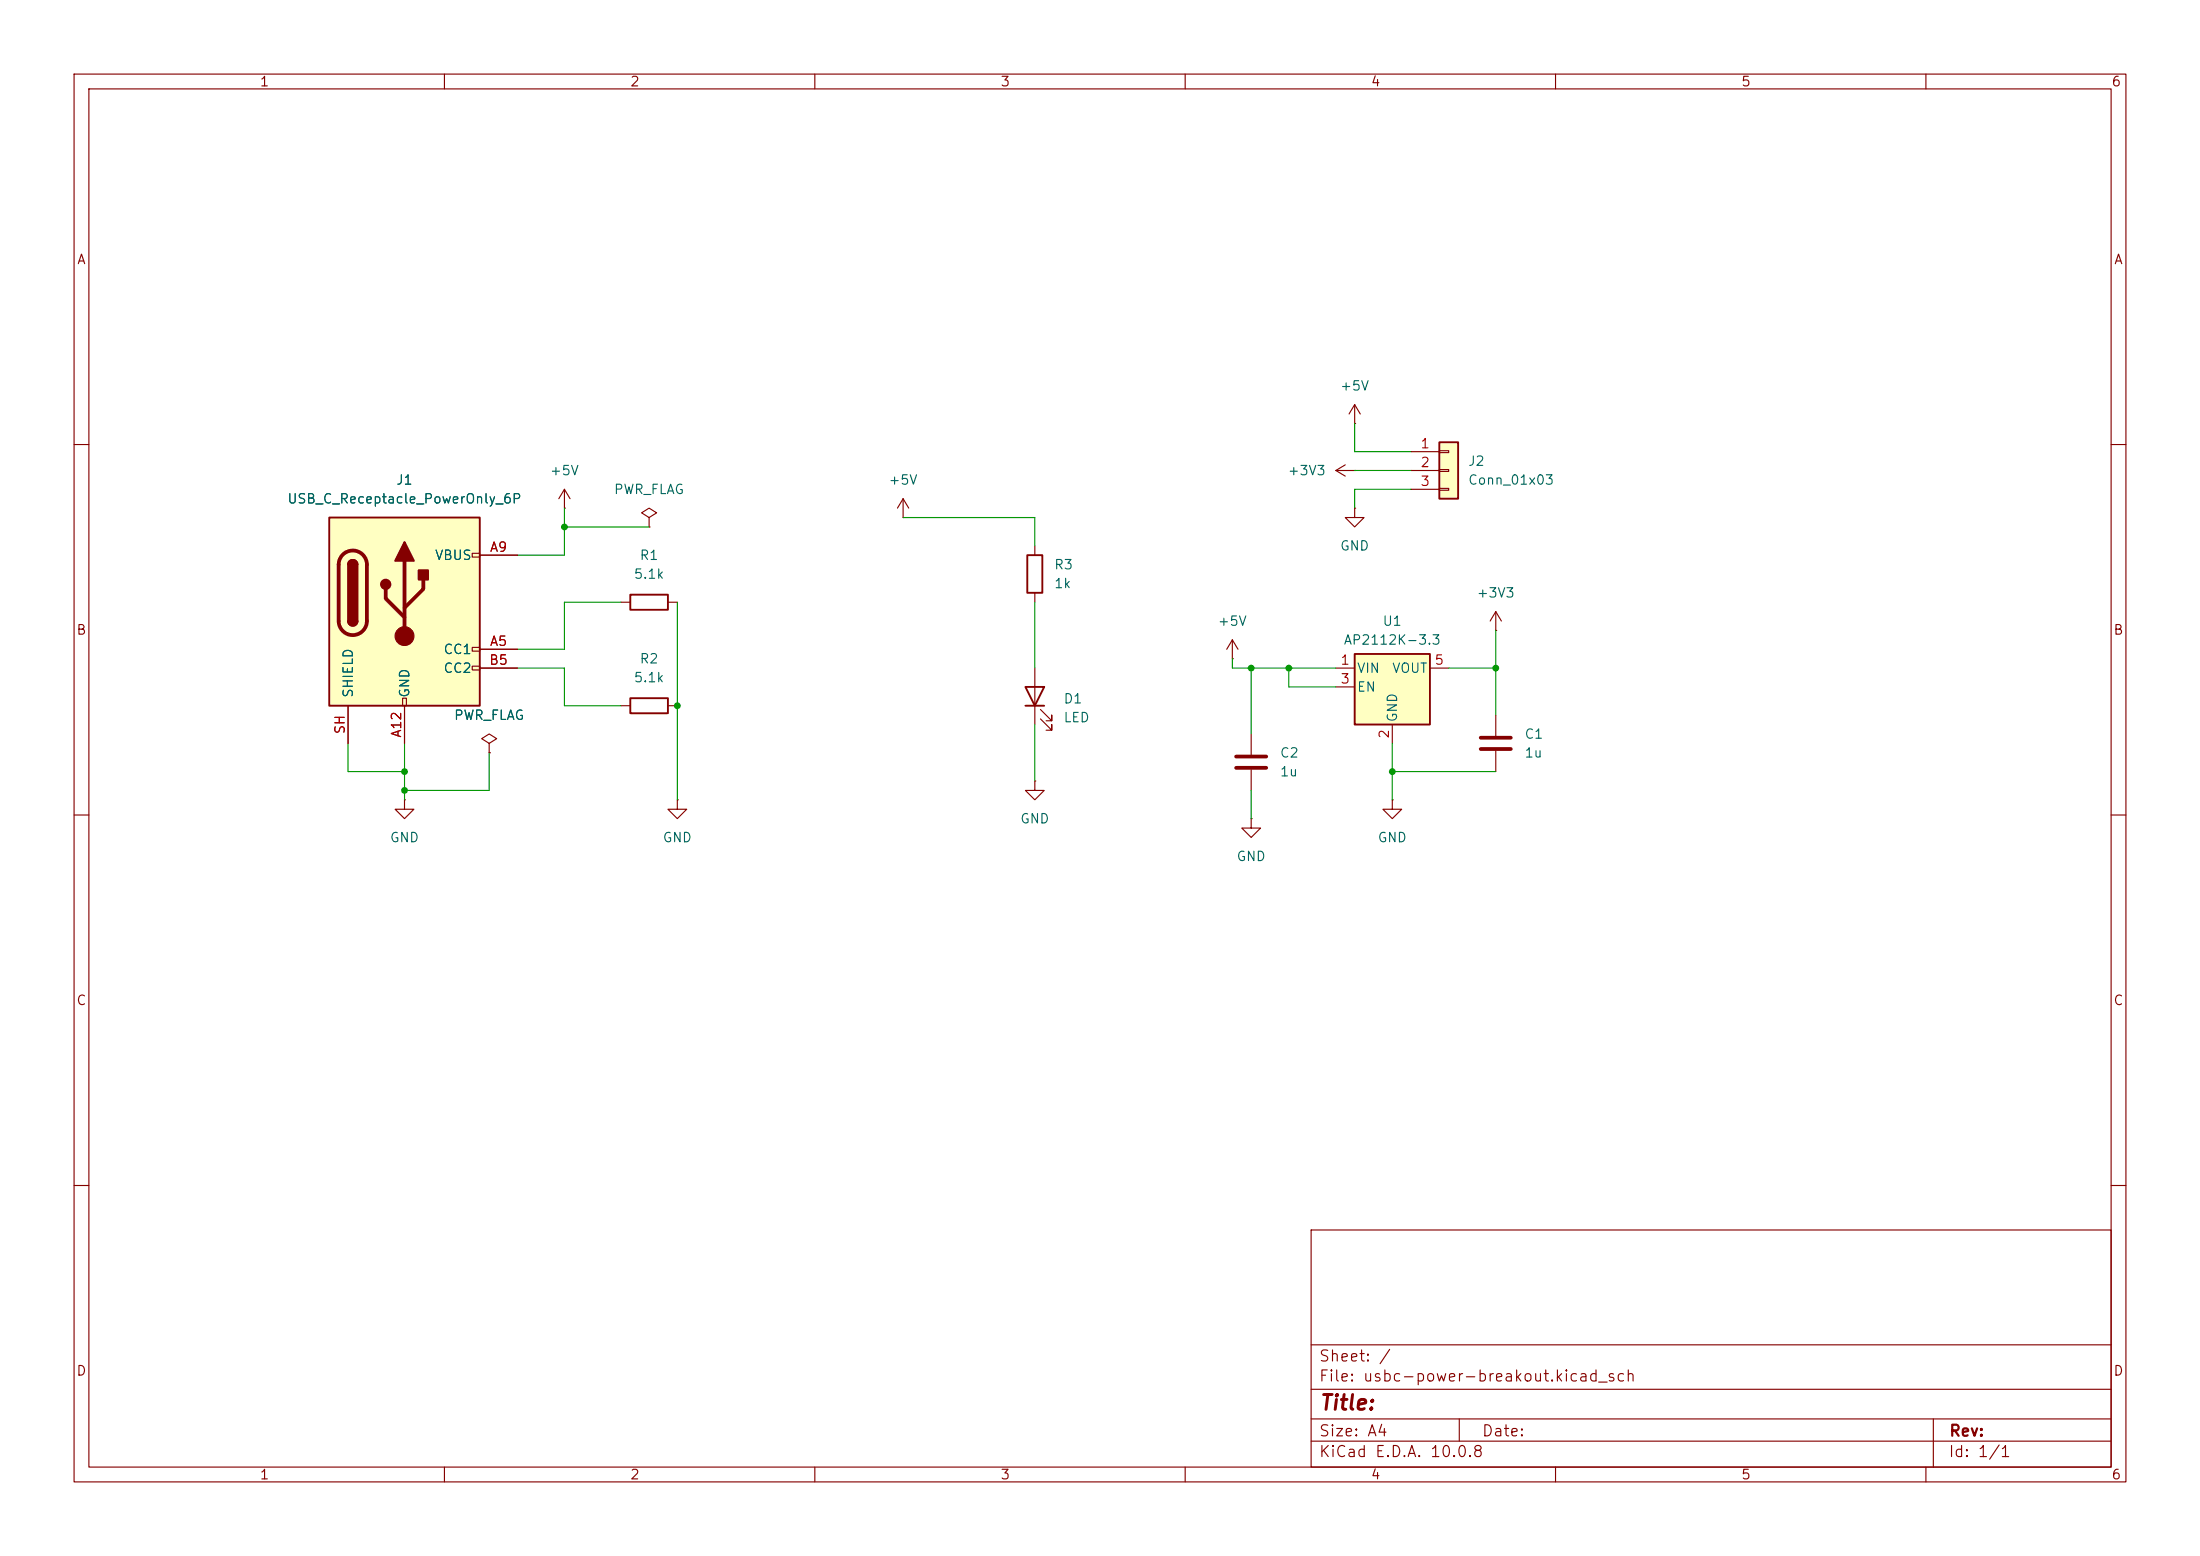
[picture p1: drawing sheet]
(kicad_sch
 (version 20260306)
 (generator "eeschema")
 (generator_version "10.0")
 (paper "A4")
 (lib_symbols
  (symbol "Connector:USB_C_Receptacle_PowerOnly_6P"
   (pin_names
    (offset 1.016)) (exclude_from_sim no) (in_bom yes) (on_board yes)
   (in_pos_files yes)
   (duplicate_pin_numbers_are_jumpers no)
   (property "Reference" "J" (at 0 16.51 0) (show_name no) (do_not_autoplace no) (effects (font (size 1.27 1.27)) (justify bottom)))
   (property "Value" "USB_C_Receptacle_PowerOnly_6P" (at 0 13.97 0) (show_name no) (do_not_autoplace no) (effects (font (size 1.27 1.27)) (justify bottom)))
   (property "Footprint" "" (at 3.81 2.54 0) (show_name no) (do_not_autoplace no) (hide yes) (effects (font (size 1.27 1.27))))
   (property "Datasheet" "https://www.usb.org/sites/default/files/documents/usb_type-c.zip" (at 0 0 0) (show_name no) (do_not_autoplace no) (hide yes) (effects (font (size 1.27 1.27))))
   (property "Description" "USB Power-Only 6P Type-C Receptacle connector" (at 0 0 0) (show_name no) (do_not_autoplace no) (hide yes) (effects (font (size 1.27 1.27))))
   (symbol "USB_C_Receptacle_PowerOnly_6P_0_0"
    (rectangle (start -0.254 -12.7) (end 0.254 -11.684) (stroke (width 0) (type default)) (fill (type none)))
    (rectangle (start 10.16 7.874) (end 9.144 7.366) (stroke (width 0) (type default)) (fill (type none)))
    (rectangle (start 10.16 -4.826) (end 9.144 -5.334) (stroke (width 0) (type default)) (fill (type none)))
    (rectangle (start 10.16 -7.366) (end 9.144 -7.874) (stroke (width 0) (type default)) (fill (type none))))
   (symbol "USB_C_Receptacle_PowerOnly_6P_0_1"
    (rectangle (start -10.16 12.7) (end 10.16 -12.7) (stroke (width 0.254) (type default)) (fill (type background)))
    (polyline (pts (xy -8.89 -1.27) (xy -8.89 6.35)) (stroke (width 0.508) (type default)) (fill (type none)))
    (rectangle (start -7.62 -1.27) (end -6.35 6.35) (stroke (width 0.254) (type default)) (fill (type outline)))
    (arc (start -7.62 6.35) (mid -6.985 6.9823) (end -6.35 6.35) (stroke (width 0.254) (type default)) (fill (type none)))
    (arc (start -7.62 6.35) (mid -6.985 6.9823) (end -6.35 6.35) (stroke (width 0.254) (type default)) (fill (type outline)))
    (arc (start -8.89 6.35) (mid -6.985 8.2467) (end -5.08 6.35) (stroke (width 0.508) (type default)) (fill (type none)))
    (arc (start -5.08 -1.27) (mid -6.985 -3.1667) (end -8.89 -1.27) (stroke (width 0.508) (type default)) (fill (type none)))
    (arc (start -6.35 -1.27) (mid -6.985 -1.9023) (end -7.62 -1.27) (stroke (width 0.254) (type default)) (fill (type none)))
    (arc (start -6.35 -1.27) (mid -6.985 -1.9023) (end -7.62 -1.27) (stroke (width 0.254) (type default)) (fill (type outline)))
    (polyline (pts (xy -5.08 6.35) (xy -5.08 -1.27)) (stroke (width 0.508) (type default)) (fill (type none)))
    (circle (center -2.54 3.683) (radius 0.635) (stroke (width 0.254) (type default)) (fill (type outline)))
    (polyline (pts (xy -1.27 6.858) (xy 0 9.398) (xy 1.27 6.858) (xy -1.27 6.858)) (stroke (width 0.254) (type default)) (fill (type outline)))
    (polyline (pts (xy 0 0.508) (xy 2.54 3.048) (xy 2.54 4.318)) (stroke (width 0.508) (type default)) (fill (type none)))
    (polyline (pts (xy 0 -0.762) (xy -2.54 1.778) (xy -2.54 3.048)) (stroke (width 0.508) (type default)) (fill (type none)))
    (polyline (pts (xy 0 -3.302) (xy 0 6.858)) (stroke (width 0.508) (type default)) (fill (type none)))
    (circle (center 0 -3.302) (radius 1.27) (stroke (width 0) (type default)) (fill (type outline)))
    (rectangle (start 1.905 4.318) (end 3.175 5.588) (stroke (width 0.254) (type default)) (fill (type outline))))
   (symbol "USB_C_Receptacle_PowerOnly_6P_1_1"
    (pin bidirectional line (at 15.24 -5.08 180) (length 5.08) (name "CC1" (effects (font (size 1.27 1.27)))) (number "A5" (effects (font (size 1.27 1.27)))))
    (pin passive line (at 15.24 7.62 180) (length 5.08) (name "VBUS" (effects (font (size 1.27 1.27)))) (number "A9" (effects (font (size 1.27 1.27)))))
    (pin passive line (at 0 -17.78 90) (length 5.08) (name "GND" (effects (font (size 1.27 1.27)))) (number "A12" (effects (font (size 1.27 1.27)))))
    (pin bidirectional line (at 15.24 -7.62 180) (length 5.08) (name "CC2" (effects (font (size 1.27 1.27)))) (number "B5" (effects (font (size 1.27 1.27)))))
    (pin passive line (at 15.24 7.62 180) (length 5.08) (hide yes) (name "VBUS" (effects (font (size 1.27 1.27)))) (number "B9" (effects (font (size 1.27 1.27)))))
    (pin passive line (at 0 -17.78 90) (length 5.08) (hide yes) (name "GND" (effects (font (size 1.27 1.27)))) (number "B12" (effects (font (size 1.27 1.27)))))
    (pin passive line (at -7.62 -17.78 90) (length 5.08) (name "SHIELD" (effects (font (size 1.27 1.27)))) (number "SH" (effects (font (size 1.27 1.27))))))
   (embedded_fonts no))
  (symbol "Connector_Generic:Conn_01x03"
   (pin_names
    (offset 1.016) (hide yes)) (exclude_from_sim no) (in_bom yes) (on_board yes)
   (in_pos_files yes)
   (duplicate_pin_numbers_are_jumpers no)
   (property "Reference" "J" (at 0 5.08 0) (show_name no) (do_not_autoplace no) (effects (font (size 1.27 1.27))))
   (property "Value" "Conn_01x03" (at 0 -5.08 0) (show_name no) (do_not_autoplace no) (effects (font (size 1.27 1.27))))
   (property "Footprint" "" (at 0 0 0) (show_name no) (do_not_autoplace no) (hide yes) (effects (font (size 1.27 1.27))))
   (property "Datasheet" "" (at 0 0 0) (show_name no) (do_not_autoplace no) (hide yes) (effects (font (size 1.27 1.27))))
   (property "Description" "Generic connector, single row, 01x03, script generated (kicad-library-utils/schlib/autogen/connector/)" (at 0 0 0) (show_name no) (do_not_autoplace no) (hide yes) (effects (font (size 1.27 1.27))))
   (symbol "Conn_01x03_1_1"
    (rectangle (start -1.27 3.81) (end 1.27 -3.81) (stroke (width 0.254) (type default)) (fill (type background)))
    (rectangle (start -1.27 2.667) (end 0 2.413) (stroke (width 0.1524) (type default)) (fill (type none)))
    (rectangle (start -1.27 0.127) (end 0 -0.127) (stroke (width 0.1524) (type default)) (fill (type none)))
    (rectangle (start -1.27 -2.413) (end 0 -2.667) (stroke (width 0.1524) (type default)) (fill (type none)))
    (pin passive line (at -5.08 2.54 0) (length 3.81) (name "Pin_1" (effects (font (size 1.27 1.27)))) (number "1" (effects (font (size 1.27 1.27)))))
    (pin passive line (at -5.08 0 0) (length 3.81) (name "Pin_2" (effects (font (size 1.27 1.27)))) (number "2" (effects (font (size 1.27 1.27)))))
    (pin passive line (at -5.08 -2.54 0) (length 3.81) (name "Pin_3" (effects (font (size 1.27 1.27)))) (number "3" (effects (font (size 1.27 1.27))))))
   (embedded_fonts no))
  (symbol "Device:C"
   (pin_numbers (hide yes))
   (pin_names
    (offset 0.254)) (exclude_from_sim no) (in_bom yes) (on_board yes)
   (in_pos_files yes)
   (duplicate_pin_numbers_are_jumpers no)
   (property "Reference" "C" (at 0.635 2.54 0) (show_name no) (do_not_autoplace no) (effects (font (size 1.27 1.27)) (justify left)))
   (property "Value" "C" (at 0.635 -2.54 0) (show_name no) (do_not_autoplace no) (effects (font (size 1.27 1.27)) (justify left)))
   (property "Footprint" "" (at 0.9652 -3.81 0) (show_name no) (do_not_autoplace no) (hide yes) (effects (font (size 1.27 1.27))))
   (property "Datasheet" "" (at 0 0 0) (show_name no) (do_not_autoplace no) (hide yes) (effects (font (size 1.27 1.27))))
   (property "Description" "Unpolarized capacitor" (at 0 0 0) (show_name no) (do_not_autoplace no) (hide yes) (effects (font (size 1.27 1.27))))
   (symbol "C_0_1"
    (polyline (pts (xy -2.032 0.762) (xy 2.032 0.762)) (stroke (width 0.508) (type default)) (fill (type none)))
    (polyline (pts (xy -2.032 -0.762) (xy 2.032 -0.762)) (stroke (width 0.508) (type default)) (fill (type none))))
   (symbol "C_1_1"
    (pin passive line (at 0 3.81 270) (length 2.794) (name "" (effects (font (size 1.27 1.27)))) (number "1" (effects (font (size 1.27 1.27)))))
    (pin passive line (at 0 -3.81 90) (length 2.794) (name "" (effects (font (size 1.27 1.27)))) (number "2" (effects (font (size 1.27 1.27))))))
   (embedded_fonts no))
  (symbol "Device:LED"
   (pin_numbers (hide yes))
   (pin_names
    (offset 1.016) (hide yes)) (exclude_from_sim no) (in_bom yes) (on_board yes)
   (in_pos_files yes)
   (duplicate_pin_numbers_are_jumpers no)
   (property "Reference" "D" (at 0 2.54 0) (show_name no) (do_not_autoplace no) (effects (font (size 1.27 1.27))))
   (property "Value" "LED" (at 0 -2.54 0) (show_name no) (do_not_autoplace no) (effects (font (size 1.27 1.27))))
   (property "Footprint" "" (at 0 0 0) (show_name no) (do_not_autoplace no) (hide yes) (effects (font (size 1.27 1.27))))
   (property "Datasheet" "" (at 0 0 0) (show_name no) (do_not_autoplace no) (hide yes) (effects (font (size 1.27 1.27))))
   (property "Description" "Light emitting diode" (at 0 0 0) (show_name no) (do_not_autoplace no) (hide yes) (effects (font (size 1.27 1.27))))
   (property "Sim.Pins" "1=K 2=A" (at 0 0 0) (show_name no) (do_not_autoplace no) (hide yes) (effects (font (size 1.27 1.27))))
   (symbol "LED_0_1"
    (polyline (pts (xy -3.048 -0.762) (xy -4.572 -2.286) (xy -3.81 -2.286) (xy -4.572 -2.286) (xy -4.572 -1.524)) (stroke (width 0) (type default)) (fill (type none)))
    (polyline (pts (xy -1.778 -0.762) (xy -3.302 -2.286) (xy -2.54 -2.286) (xy -3.302 -2.286) (xy -3.302 -1.524)) (stroke (width 0) (type default)) (fill (type none)))
    (polyline (pts (xy -1.27 0) (xy 1.27 0)) (stroke (width 0) (type default)) (fill (type none)))
    (polyline (pts (xy -1.27 -1.27) (xy -1.27 1.27)) (stroke (width 0.254) (type default)) (fill (type none)))
    (polyline (pts (xy 1.27 -1.27) (xy 1.27 1.27) (xy -1.27 0) (xy 1.27 -1.27)) (stroke (width 0.254) (type default)) (fill (type none))))
   (symbol "LED_1_1"
    (pin passive line (at -3.81 0 0) (length 2.54) (name "K" (effects (font (size 1.27 1.27)))) (number "1" (effects (font (size 1.27 1.27)))))
    (pin passive line (at 3.81 0 180) (length 2.54) (name "A" (effects (font (size 1.27 1.27)))) (number "2" (effects (font (size 1.27 1.27))))))
   (embedded_fonts no))
  (symbol "Device:R"
   (pin_numbers (hide yes))
   (pin_names
    (offset 0)) (exclude_from_sim no) (in_bom yes) (on_board yes)
   (in_pos_files yes)
   (duplicate_pin_numbers_are_jumpers no)
   (property "Reference" "R" (at 2.032 0 90) (show_name no) (do_not_autoplace no) (effects (font (size 1.27 1.27))))
   (property "Value" "R" (at 0 0 90) (show_name no) (do_not_autoplace no) (effects (font (size 1.27 1.27))))
   (property "Footprint" "" (at -1.778 0 90) (show_name no) (do_not_autoplace no) (hide yes) (effects (font (size 1.27 1.27))))
   (property "Datasheet" "" (at 0 0 0) (show_name no) (do_not_autoplace no) (hide yes) (effects (font (size 1.27 1.27))))
   (property "Description" "Resistor" (at 0 0 0) (show_name no) (do_not_autoplace no) (hide yes) (effects (font (size 1.27 1.27))))
   (symbol "R_0_1"
    (rectangle (start -1.016 -2.54) (end 1.016 2.54) (stroke (width 0.254) (type default)) (fill (type none))))
   (symbol "R_1_1"
    (pin passive line (at 0 3.81 270) (length 1.27) (name "" (effects (font (size 1.27 1.27)))) (number "1" (effects (font (size 1.27 1.27)))))
    (pin passive line (at 0 -3.81 90) (length 1.27) (name "" (effects (font (size 1.27 1.27)))) (number "2" (effects (font (size 1.27 1.27))))))
   (embedded_fonts no))
  (symbol "Regulator_Linear:AP2112K-3.3"
   (pin_names
    (offset 0.254)) (exclude_from_sim no) (in_bom yes) (on_board yes)
   (in_pos_files yes)
   (duplicate_pin_numbers_are_jumpers no)
   (property "Reference" "U" (at -5.08 5.715 0) (show_name no) (do_not_autoplace no) (effects (font (size 1.27 1.27)) (justify left)))
   (property "Value" "AP2112K-3.3" (at 0 5.715 0) (show_name no) (do_not_autoplace no) (effects (font (size 1.27 1.27)) (justify left)))
   (property "Footprint" "Package_TO_SOT_SMD:SOT-23-5" (at 0 8.255 0) (show_name no) (do_not_autoplace no) (hide yes) (effects (font (size 1.27 1.27))))
   (property "Datasheet" "https://www.diodes.com/assets/Datasheets/AP2112.pdf" (at 0 2.54 0) (show_name no) (do_not_autoplace no) (hide yes) (effects (font (size 1.27 1.27))))
   (property "Description" "600mA low dropout linear regulator, with enable pin, 3.8V-6V input voltage range, 3.3V fixed positive output, SOT-23-5" (at 0 0 0) (show_name no) (do_not_autoplace no) (hide yes) (effects (font (size 1.27 1.27))))
   (symbol "AP2112K-3.3_0_1"
    (rectangle (start -5.08 4.445) (end 5.08 -5.08) (stroke (width 0.254) (type default)) (fill (type background))))
   (symbol "AP2112K-3.3_1_1"
    (pin power_in line (at -7.62 2.54 0) (length 2.54) (name "VIN" (effects (font (size 1.27 1.27)))) (number "1" (effects (font (size 1.27 1.27)))))
    (pin power_in line (at 0 -7.62 90) (length 2.54) (name "GND" (effects (font (size 1.27 1.27)))) (number "2" (effects (font (size 1.27 1.27)))))
    (pin input line (at -7.62 0 0) (length 2.54) (name "EN" (effects (font (size 1.27 1.27)))) (number "3" (effects (font (size 1.27 1.27)))))
    (pin no_connect line (at 5.08 0 180) (length 2.54) (hide yes) (name "NC" (effects (font (size 1.27 1.27)))) (number "4" (effects (font (size 1.27 1.27)))))
    (pin power_out line (at 7.62 2.54 180) (length 2.54) (name "VOUT" (effects (font (size 1.27 1.27)))) (number "5" (effects (font (size 1.27 1.27))))))
   (embedded_fonts no))
  (symbol "power:+3V3"
   (power global)
   (pin_numbers (hide yes))
   (pin_names
    (offset 0) (hide yes)) (exclude_from_sim no) (in_bom yes) (on_board yes)
   (in_pos_files yes)
   (duplicate_pin_numbers_are_jumpers no)
   (property "Reference" "#PWR" (at 0 -3.81 0) (show_name no) (do_not_autoplace no) (hide yes) (effects (font (size 1.27 1.27))))
   (property "Value" "+3V3" (at 0 3.556 0) (show_name no) (do_not_autoplace no) (effects (font (size 1.27 1.27))))
   (property "Footprint" "" (at 0 0 0) (show_name no) (do_not_autoplace no) (hide yes) (effects (font (size 1.27 1.27))))
   (property "Datasheet" "" (at 0 0 0) (show_name no) (do_not_autoplace no) (hide yes) (effects (font (size 1.27 1.27))))
   (property "Description" "Power symbol creates a global label with name \"+3V3\"" (at 0 0 0) (show_name no) (do_not_autoplace no) (hide yes) (effects (font (size 1.27 1.27))))
   (symbol "+3V3_0_1"
    (polyline (pts (xy -0.762 1.27) (xy 0 2.54)) (stroke (width 0) (type default)) (fill (type none)))
    (polyline (pts (xy 0 2.54) (xy 0.762 1.27)) (stroke (width 0) (type default)) (fill (type none)))
    (polyline (pts (xy 0 0) (xy 0 2.54)) (stroke (width 0) (type default)) (fill (type none))))
   (symbol "+3V3_1_1"
    (pin power_in line (at 0 0 90) (length 0) (name "" (effects (font (size 1.27 1.27)))) (number "1" (effects (font (size 1.27 1.27))))))
   (embedded_fonts no))
  (symbol "power:+5V"
   (power global)
   (pin_numbers (hide yes))
   (pin_names
    (offset 0) (hide yes)) (exclude_from_sim no) (in_bom yes) (on_board yes)
   (in_pos_files yes)
   (duplicate_pin_numbers_are_jumpers no)
   (property "Reference" "#PWR" (at 0 -3.81 0) (show_name no) (do_not_autoplace no) (hide yes) (effects (font (size 1.27 1.27))))
   (property "Value" "+5V" (at 0 3.556 0) (show_name no) (do_not_autoplace no) (effects (font (size 1.27 1.27))))
   (property "Footprint" "" (at 0 0 0) (show_name no) (do_not_autoplace no) (hide yes) (effects (font (size 1.27 1.27))))
   (property "Datasheet" "" (at 0 0 0) (show_name no) (do_not_autoplace no) (hide yes) (effects (font (size 1.27 1.27))))
   (property "Description" "Power symbol creates a global label with name \"+5V\"" (at 0 0 0) (show_name no) (do_not_autoplace no) (hide yes) (effects (font (size 1.27 1.27))))
   (symbol "+5V_0_1"
    (polyline (pts (xy -0.762 1.27) (xy 0 2.54)) (stroke (width 0) (type default)) (fill (type none)))
    (polyline (pts (xy 0 2.54) (xy 0.762 1.27)) (stroke (width 0) (type default)) (fill (type none)))
    (polyline (pts (xy 0 0) (xy 0 2.54)) (stroke (width 0) (type default)) (fill (type none))))
   (symbol "+5V_1_1"
    (pin power_in line (at 0 0 90) (length 0) (name "" (effects (font (size 1.27 1.27)))) (number "1" (effects (font (size 1.27 1.27))))))
   (embedded_fonts no))
  (symbol "power:GND"
   (power global)
   (pin_numbers (hide yes))
   (pin_names
    (offset 0) (hide yes)) (exclude_from_sim no) (in_bom yes) (on_board yes)
   (in_pos_files yes)
   (duplicate_pin_numbers_are_jumpers no)
   (property "Reference" "#PWR" (at 0 -6.35 0) (show_name no) (do_not_autoplace no) (hide yes) (effects (font (size 1.27 1.27))))
   (property "Value" "GND" (at 0 -3.81 0) (show_name no) (do_not_autoplace no) (effects (font (size 1.27 1.27))))
   (property "Footprint" "" (at 0 0 0) (show_name no) (do_not_autoplace no) (hide yes) (effects (font (size 1.27 1.27))))
   (property "Datasheet" "" (at 0 0 0) (show_name no) (do_not_autoplace no) (hide yes) (effects (font (size 1.27 1.27))))
   (property "Description" "Power symbol creates a global label with name \"GND\" , ground" (at 0 0 0) (show_name no) (do_not_autoplace no) (hide yes) (effects (font (size 1.27 1.27))))
   (symbol "GND_0_1"
    (polyline (pts (xy 0 0) (xy 0 -1.27) (xy 1.27 -1.27) (xy 0 -2.54) (xy -1.27 -1.27) (xy 0 -1.27)) (stroke (width 0) (type default)) (fill (type none))))
   (symbol "GND_1_1"
    (pin power_in line (at 0 0 270) (length 0) (name "" (effects (font (size 1.27 1.27)))) (number "1" (effects (font (size 1.27 1.27))))))
   (embedded_fonts no))
  (symbol "power:PWR_FLAG"
   (power global)
   (pin_numbers (hide yes))
   (pin_names
    (offset 0) (hide yes)) (exclude_from_sim no) (in_bom yes) (on_board yes)
   (in_pos_files yes)
   (duplicate_pin_numbers_are_jumpers no)
   (property "Reference" "#FLG" (at 0 1.905 0) (show_name no) (do_not_autoplace no) (hide yes) (effects (font (size 1.27 1.27))))
   (property "Value" "PWR_FLAG" (at 0 3.81 0) (show_name no) (do_not_autoplace no) (effects (font (size 1.27 1.27))))
   (property "Footprint" "" (at 0 0 0) (show_name no) (do_not_autoplace no) (hide yes) (effects (font (size 1.27 1.27))))
   (property "Datasheet" "" (at 0 0 0) (show_name no) (do_not_autoplace no) (hide yes) (effects (font (size 1.27 1.27))))
   (property "Description" "Special symbol for telling ERC where power comes from" (at 0 0 0) (show_name no) (do_not_autoplace no) (hide yes) (effects (font (size 1.27 1.27))))
   (symbol "PWR_FLAG_0_0"
    (pin power_out line (at 0 0 90) (length 0) (name "" (effects (font (size 1.27 1.27)))) (number "1" (effects (font (size 1.27 1.27))))))
   (symbol "PWR_FLAG_0_1"
    (polyline (pts (xy 0 0) (xy 0 1.27) (xy -1.016 1.905) (xy 0 2.54) (xy 1.016 1.905) (xy 0 1.27)) (stroke (width 0) (type default)) (fill (type none))))
   (embedded_fonts no)))
 (junction
  (at 187.96 104.14)
  (diameter 0)
  (color 0 0 0 0))
 (junction
  (at 76.2 71.12)
  (diameter 0)
  (color 0 0 0 0))
 (junction
  (at 201.93 90.17)
  (diameter 0)
  (color 0 0 0 0))
 (junction
  (at 54.61 106.68)
  (diameter 0)
  (color 0 0 0 0))
 (junction
  (at 168.91 90.17)
  (diameter 0)
  (color 0 0 0 0))
 (junction
  (at 91.44 95.25)
  (diameter 0)
  (color 0 0 0 0))
 (junction
  (at 173.99 90.17)
  (diameter 0)
  (color 0 0 0 0))
 (junction
  (at 54.61 104.14)
  (diameter 0)
  (color 0 0 0 0))
 (wire
  (pts (xy 54.61 100.33) (xy 54.61 104.14))
  (stroke (width 0) (type default)))
 (wire
  (pts (xy 69.85 74.93) (xy 76.2 74.93))
  (stroke (width 0) (type default)))
 (wire
  (pts (xy 139.7 81.28) (xy 139.7 90.17))
  (stroke (width 0) (type default)))
 (wire
  (pts (xy 173.99 90.17) (xy 168.91 90.17))
  (stroke (width 0) (type default)))
 (wire
  (pts (xy 54.61 106.68) (xy 54.61 107.95))
  (stroke (width 0) (type default)))
 (wire
  (pts (xy 182.88 60.96) (xy 182.88 57.15))
  (stroke (width 0) (type default)))
 (wire
  (pts (xy 180.34 90.17) (xy 173.99 90.17))
  (stroke (width 0) (type default)))
 (wire
  (pts (xy 187.96 104.14) (xy 201.93 104.14))
  (stroke (width 0) (type default)))
 (wire
  (pts (xy 168.91 90.17) (xy 166.37 90.17))
  (stroke (width 0) (type default)))
 (wire
  (pts (xy 173.99 92.71) (xy 173.99 90.17))
  (stroke (width 0) (type default)))
 (wire
  (pts (xy 139.7 97.79) (xy 139.7 105.41))
  (stroke (width 0) (type default)))
 (wire
  (pts (xy 76.2 71.12) (xy 76.2 74.93))
  (stroke (width 0) (type default)))
 (wire
  (pts (xy 187.96 104.14) (xy 187.96 107.95))
  (stroke (width 0) (type default)))
 (wire
  (pts (xy 54.61 104.14) (xy 54.61 106.68))
  (stroke (width 0) (type default)))
 (wire
  (pts (xy 91.44 81.28) (xy 91.44 95.25))
  (stroke (width 0) (type default)))
 (wire
  (pts (xy 201.93 90.17) (xy 201.93 96.52))
  (stroke (width 0) (type default)))
 (wire
  (pts (xy 180.34 92.71) (xy 173.99 92.71))
  (stroke (width 0) (type default)))
 (wire
  (pts (xy 182.88 66.04) (xy 182.88 68.58))
  (stroke (width 0) (type default)))
 (wire
  (pts (xy 69.85 90.17) (xy 76.2 90.17))
  (stroke (width 0) (type default)))
 (wire
  (pts (xy 76.2 68.58) (xy 76.2 71.12))
  (stroke (width 0) (type default)))
 (wire
  (pts (xy 190.5 60.96) (xy 182.88 60.96))
  (stroke (width 0) (type default)))
 (wire
  (pts (xy 121.92 69.85) (xy 139.7 69.85))
  (stroke (width 0) (type default)))
 (wire
  (pts (xy 46.99 100.33) (xy 46.99 104.14))
  (stroke (width 0) (type default)))
 (wire
  (pts (xy 182.88 63.5) (xy 190.5 63.5))
  (stroke (width 0) (type default)))
 (wire
  (pts (xy 139.7 69.85) (xy 139.7 73.66))
  (stroke (width 0) (type default)))
 (wire
  (pts (xy 54.61 106.68) (xy 66.04 106.68))
  (stroke (width 0) (type default)))
 (wire
  (pts (xy 76.2 95.25) (xy 83.82 95.25))
  (stroke (width 0) (type default)))
 (wire
  (pts (xy 195.58 90.17) (xy 201.93 90.17))
  (stroke (width 0) (type default)))
 (wire
  (pts (xy 166.37 90.17) (xy 166.37 88.9))
  (stroke (width 0) (type default)))
 (wire
  (pts (xy 190.5 66.04) (xy 182.88 66.04))
  (stroke (width 0) (type default)))
 (wire
  (pts (xy 69.85 87.63) (xy 76.2 87.63))
  (stroke (width 0) (type default)))
 (wire
  (pts (xy 76.2 87.63) (xy 76.2 81.28))
  (stroke (width 0) (type default)))
 (wire
  (pts (xy 201.93 90.17) (xy 201.93 85.09))
  (stroke (width 0) (type default)))
 (wire
  (pts (xy 168.91 106.68) (xy 168.91 110.49))
  (stroke (width 0) (type default)))
 (wire
  (pts (xy 168.91 90.17) (xy 168.91 99.06))
  (stroke (width 0) (type default)))
 (wire
  (pts (xy 76.2 90.17) (xy 76.2 95.25))
  (stroke (width 0) (type default)))
 (wire
  (pts (xy 46.99 104.14) (xy 54.61 104.14))
  (stroke (width 0) (type default)))
 (wire
  (pts (xy 76.2 71.12) (xy 87.63 71.12))
  (stroke (width 0) (type default)))
 (wire
  (pts (xy 66.04 106.68) (xy 66.04 101.6))
  (stroke (width 0) (type default)))
 (wire
  (pts (xy 187.96 100.33) (xy 187.96 104.14))
  (stroke (width 0) (type default)))
 (wire
  (pts (xy 76.2 81.28) (xy 83.82 81.28))
  (stroke (width 0) (type default)))
 (wire
  (pts (xy 91.44 95.25) (xy 91.44 107.95))
  (stroke (width 0) (type default)))
 (symbol
  (lib_id "power:GND")
  (at 139.7 105.41 0)
  (unit 1)
  (body_style 1)
  (exclude_from_sim no)
  (in_bom yes)
  (on_board yes)
  (in_pos_files yes)
  (dnp no)
  (fields_autoplaced yes)
  (property "Reference" "#PWR05" (at 139.7 111.76 0) (hide yes) (show_name no) (do_not_autoplace no) (effects (font (size 1.27 1.27))))
  (property "Value" "GND" (at 139.7 110.49 0) (show_name no) (do_not_autoplace no) (effects (font (size 1.27 1.27))))
  (property "Footprint" "" (at 139.7 105.41 0) (hide yes) (show_name no) (do_not_autoplace no) (effects (font (size 1.27 1.27))))
  (property "Datasheet" "" (at 139.7 105.41 0) (hide yes) (show_name no) (do_not_autoplace no) (effects (font (size 1.27 1.27))))
  (property "Description" "Power symbol creates a global label with name \"GND\" , ground" (at 139.7 105.41 0) (hide yes) (show_name no) (do_not_autoplace no) (effects (font (size 1.27 1.27))))
  (pin "1"))
 (symbol
  (lib_id "power:PWR_FLAG")
  (at 66.04 101.6 0)
  (unit 1)
  (body_style 1)
  (exclude_from_sim no)
  (in_bom yes)
  (on_board yes)
  (in_pos_files yes)
  (dnp no)
  (fields_autoplaced yes)
  (property "Reference" "#FLG03" (at 66.04 99.695 0) (hide yes) (show_name no) (do_not_autoplace no) (effects (font (size 1.27 1.27))))
  (property "Value" "PWR_FLAG" (at 66.04 96.52 0) (show_name no) (do_not_autoplace no) (effects (font (size 1.27 1.27))))
  (property "Footprint" "" (at 66.04 101.6 0) (hide yes) (show_name no) (do_not_autoplace no) (effects (font (size 1.27 1.27))))
  (property "Datasheet" "" (at 66.04 101.6 0) (hide yes) (show_name no) (do_not_autoplace no) (effects (font (size 1.27 1.27))))
  (property "Description" "Special symbol for telling ERC where power comes from" (at 66.04 101.6 0) (hide yes) (show_name no) (do_not_autoplace no) (effects (font (size 1.27 1.27))))
  (pin "1"))
 (symbol
  (lib_id "Device:R")
  (at 87.63 95.25 90)
  (unit 1)
  (body_style 1)
  (exclude_from_sim no)
  (in_bom yes)
  (on_board yes)
  (in_pos_files yes)
  (dnp no)
  (fields_autoplaced yes)
  (property "Reference" "R2" (at 87.63 88.9 90) (show_name no) (do_not_autoplace no) (effects (font (size 1.27 1.27))))
  (property "Value" "5.1k" (at 87.63 91.44 90) (show_name no) (do_not_autoplace no) (effects (font (size 1.27 1.27))))
  (property "Footprint" "Resistor_SMD:R_0805_2012Metric" (at 87.63 97.028 90) (hide yes) (show_name no) (do_not_autoplace no) (effects (font (size 1.27 1.27))))
  (property "Datasheet" "" (at 87.63 95.25 0) (hide yes) (show_name no) (do_not_autoplace no) (effects (font (size 1.27 1.27))))
  (property "Description" "Resistor" (at 87.63 95.25 0) (hide yes) (show_name no) (do_not_autoplace no) (effects (font (size 1.27 1.27))))
  (pin "2")
  (pin "1"))
 (symbol
  (lib_id "Connector:USB_C_Receptacle_PowerOnly_6P")
  (at 54.61 82.55 0)
  (unit 1)
  (body_style 1)
  (exclude_from_sim no)
  (in_bom yes)
  (on_board yes)
  (in_pos_files yes)
  (dnp no)
  (fields_autoplaced yes)
  (property "Reference" "J1" (at 54.61 64.77 0) (show_name no) (do_not_autoplace no) (effects (font (size 1.27 1.27))))
  (property "Value" "USB_C_Receptacle_PowerOnly_6P" (at 54.61 67.31 0) (show_name no) (do_not_autoplace no) (effects (font (size 1.27 1.27))))
  (property "Footprint" "Connector_USB:USB_C_Receptacle_GCT_USB4125-xx-x_6P_TopMnt_Horizontal" (at 58.42 80.01 0) (hide yes) (show_name no) (do_not_autoplace no) (effects (font (size 1.27 1.27))))
  (property "Datasheet" "https://www.usb.org/sites/default/files/documents/usb_type-c.zip" (at 54.61 82.55 0) (hide yes) (show_name no) (do_not_autoplace no) (effects (font (size 1.27 1.27))))
  (property "Description" "USB Power-Only 6P Type-C Receptacle connector" (at 54.61 82.55 0) (hide yes) (show_name no) (do_not_autoplace no) (effects (font (size 1.27 1.27))))
  (pin "A5")
  (pin "B12")
  (pin "B9")
  (pin "A9")
  (pin "A12")
  (pin "SH")
  (pin "B5"))
 (symbol
  (lib_id "power:PWR_FLAG")
  (at 87.63 71.12 0)
  (unit 1)
  (body_style 1)
  (exclude_from_sim no)
  (in_bom yes)
  (on_board yes)
  (in_pos_files yes)
  (dnp no)
  (fields_autoplaced yes)
  (property "Reference" "#FLG02" (at 87.63 69.215 0) (hide yes) (show_name no) (do_not_autoplace no) (effects (font (size 1.27 1.27))))
  (property "Value" "PWR_FLAG" (at 87.63 66.04 0) (show_name no) (do_not_autoplace no) (effects (font (size 1.27 1.27))))
  (property "Footprint" "" (at 87.63 71.12 0) (hide yes) (show_name no) (do_not_autoplace no) (effects (font (size 1.27 1.27))))
  (property "Datasheet" "" (at 87.63 71.12 0) (hide yes) (show_name no) (do_not_autoplace no) (effects (font (size 1.27 1.27))))
  (property "Description" "Special symbol for telling ERC where power comes from" (at 87.63 71.12 0) (hide yes) (show_name no) (do_not_autoplace no) (effects (font (size 1.27 1.27))))
  (pin "1"))
 (symbol
  (lib_id "power:+5V")
  (at 166.37 88.9 0)
  (unit 1)
  (body_style 1)
  (exclude_from_sim no)
  (in_bom yes)
  (on_board yes)
  (in_pos_files yes)
  (dnp no)
  (fields_autoplaced yes)
  (property "Reference" "#PWR06" (at 166.37 92.71 0) (hide yes) (show_name no) (do_not_autoplace no) (effects (font (size 1.27 1.27))))
  (property "Value" "+5V" (at 166.37 83.82 0) (show_name no) (do_not_autoplace no) (effects (font (size 1.27 1.27))))
  (property "Footprint" "" (at 166.37 88.9 0) (hide yes) (show_name no) (do_not_autoplace no) (effects (font (size 1.27 1.27))))
  (property "Datasheet" "" (at 166.37 88.9 0) (hide yes) (show_name no) (do_not_autoplace no) (effects (font (size 1.27 1.27))))
  (property "Description" "Power symbol creates a global label with name \"+5V\"" (at 166.37 88.9 0) (hide yes) (show_name no) (do_not_autoplace no) (effects (font (size 1.27 1.27))))
  (pin "1"))
 (symbol
  (lib_id "Device:C")
  (at 168.91 102.87 0)
  (unit 1)
  (body_style 1)
  (exclude_from_sim no)
  (in_bom yes)
  (on_board yes)
  (in_pos_files yes)
  (dnp no)
  (fields_autoplaced yes)
  (property "Reference" "C2" (at 172.72 101.5999 0) (show_name no) (do_not_autoplace no) (effects (font (size 1.27 1.27)) (justify left)))
  (property "Value" "1u" (at 172.72 104.1399 0) (show_name no) (do_not_autoplace no) (effects (font (size 1.27 1.27)) (justify left)))
  (property "Footprint" "Capacitor_SMD:C_0805_2012Metric" (at 169.8752 106.68 0) (hide yes) (show_name no) (do_not_autoplace no) (effects (font (size 1.27 1.27))))
  (property "Datasheet" "" (at 168.91 102.87 0) (hide yes) (show_name no) (do_not_autoplace no) (effects (font (size 1.27 1.27))))
  (property "Description" "Unpolarized capacitor" (at 168.91 102.87 0) (hide yes) (show_name no) (do_not_autoplace no) (effects (font (size 1.27 1.27))))
  (pin "1")
  (pin "2"))
 (symbol
  (lib_id "power:+5V")
  (at 182.88 57.15 0)
  (unit 1)
  (body_style 1)
  (exclude_from_sim no)
  (in_bom yes)
  (on_board yes)
  (in_pos_files yes)
  (dnp no)
  (fields_autoplaced yes)
  (property "Reference" "#PWR010" (at 182.88 60.96 0) (hide yes) (show_name no) (do_not_autoplace no) (effects (font (size 1.27 1.27))))
  (property "Value" "+5V" (at 182.88 52.07 0) (show_name no) (do_not_autoplace no) (effects (font (size 1.27 1.27))))
  (property "Footprint" "" (at 182.88 57.15 0) (hide yes) (show_name no) (do_not_autoplace no) (effects (font (size 1.27 1.27))))
  (property "Datasheet" "" (at 182.88 57.15 0) (hide yes) (show_name no) (do_not_autoplace no) (effects (font (size 1.27 1.27))))
  (property "Description" "Power symbol creates a global label with name \"+5V\"" (at 182.88 57.15 0) (hide yes) (show_name no) (do_not_autoplace no) (effects (font (size 1.27 1.27))))
  (pin "1"))
 (symbol
  (lib_id "power:GND")
  (at 187.96 107.95 0)
  (unit 1)
  (body_style 1)
  (exclude_from_sim no)
  (in_bom yes)
  (on_board yes)
  (in_pos_files yes)
  (dnp no)
  (fields_autoplaced yes)
  (property "Reference" "#PWR08" (at 187.96 114.3 0) (hide yes) (show_name no) (do_not_autoplace no) (effects (font (size 1.27 1.27))))
  (property "Value" "GND" (at 187.96 113.03 0) (show_name no) (do_not_autoplace no) (effects (font (size 1.27 1.27))))
  (property "Footprint" "" (at 187.96 107.95 0) (hide yes) (show_name no) (do_not_autoplace no) (effects (font (size 1.27 1.27))))
  (property "Datasheet" "" (at 187.96 107.95 0) (hide yes) (show_name no) (do_not_autoplace no) (effects (font (size 1.27 1.27))))
  (property "Description" "Power symbol creates a global label with name \"GND\" , ground" (at 187.96 107.95 0) (hide yes) (show_name no) (do_not_autoplace no) (effects (font (size 1.27 1.27))))
  (pin "1"))
 (symbol
  (lib_id "Regulator_Linear:AP2112K-3.3")
  (at 187.96 92.71 0)
  (unit 1)
  (body_style 1)
  (exclude_from_sim no)
  (in_bom yes)
  (on_board yes)
  (in_pos_files yes)
  (dnp no)
  (fields_autoplaced yes)
  (property "Reference" "U1" (at 187.96 83.82 0) (show_name no) (do_not_autoplace no) (effects (font (size 1.27 1.27))))
  (property "Value" "AP2112K-3.3" (at 187.96 86.36 0) (show_name no) (do_not_autoplace no) (effects (font (size 1.27 1.27))))
  (property "Footprint" "Package_TO_SOT_SMD:SOT-23-5" (at 187.96 84.455 0) (hide yes) (show_name no) (do_not_autoplace no) (effects (font (size 1.27 1.27))))
  (property "Datasheet" "https://www.diodes.com/assets/Datasheets/AP2112.pdf" (at 187.96 90.17 0) (hide yes) (show_name no) (do_not_autoplace no) (effects (font (size 1.27 1.27))))
  (property "Description" "600mA low dropout linear regulator, with enable pin, 3.8V-6V input voltage range, 3.3V fixed positive output, SOT-23-5" (at 187.96 92.71 0) (hide yes) (show_name no) (do_not_autoplace no) (effects (font (size 1.27 1.27))))
  (pin "3")
  (pin "2")
  (pin "4")
  (pin "5")
  (pin "1"))
 (symbol
  (lib_id "power:+3V3")
  (at 201.93 85.09 0)
  (unit 1)
  (body_style 1)
  (exclude_from_sim no)
  (in_bom yes)
  (on_board yes)
  (in_pos_files yes)
  (dnp no)
  (fields_autoplaced yes)
  (property "Reference" "#PWR07" (at 201.93 88.9 0) (hide yes) (show_name no) (do_not_autoplace no) (effects (font (size 1.27 1.27))))
  (property "Value" "+3V3" (at 201.93 80.01 0) (show_name no) (do_not_autoplace no) (effects (font (size 1.27 1.27))))
  (property "Footprint" "" (at 201.93 85.09 0) (hide yes) (show_name no) (do_not_autoplace no) (effects (font (size 1.27 1.27))))
  (property "Datasheet" "" (at 201.93 85.09 0) (hide yes) (show_name no) (do_not_autoplace no) (effects (font (size 1.27 1.27))))
  (property "Description" "Power symbol creates a global label with name \"+3V3\"" (at 201.93 85.09 0) (hide yes) (show_name no) (do_not_autoplace no) (effects (font (size 1.27 1.27))))
  (pin "1"))
 (symbol
  (lib_id "Connector_Generic:Conn_01x03")
  (at 195.58 63.5 0)
  (unit 1)
  (body_style 1)
  (exclude_from_sim no)
  (in_bom yes)
  (on_board yes)
  (in_pos_files yes)
  (dnp no)
  (fields_autoplaced yes)
  (property "Reference" "J2" (at 198.12 62.2299 0) (show_name no) (do_not_autoplace no) (effects (font (size 1.27 1.27)) (justify left)))
  (property "Value" "Conn_01x03" (at 198.12 64.7699 0) (show_name no) (do_not_autoplace no) (effects (font (size 1.27 1.27)) (justify left)))
  (property "Footprint" "Connector_PinHeader_2.54mm:PinHeader_1x03_P2.54mm_Vertical" (at 195.58 63.5 0) (hide yes) (show_name no) (do_not_autoplace no) (effects (font (size 1.27 1.27))))
  (property "Datasheet" "" (at 195.58 63.5 0) (hide yes) (show_name no) (do_not_autoplace no) (effects (font (size 1.27 1.27))))
  (property "Description" "Generic connector, single row, 01x03, script generated (kicad-library-utils/schlib/autogen/connector/)" (at 195.58 63.5 0) (hide yes) (show_name no) (do_not_autoplace no) (effects (font (size 1.27 1.27))))
  (pin "3")
  (pin "1")
  (pin "2"))
 (symbol
  (lib_id "power:+5V")
  (at 76.2 68.58 0)
  (unit 1)
  (body_style 1)
  (exclude_from_sim no)
  (in_bom yes)
  (on_board yes)
  (in_pos_files yes)
  (dnp no)
  (fields_autoplaced yes)
  (property "Reference" "#PWR01" (at 76.2 72.39 0) (hide yes) (show_name no) (do_not_autoplace no) (effects (font (size 1.27 1.27))))
  (property "Value" "+5V" (at 76.2 63.5 0) (show_name no) (do_not_autoplace no) (effects (font (size 1.27 1.27))))
  (property "Footprint" "" (at 76.2 68.58 0) (hide yes) (show_name no) (do_not_autoplace no) (effects (font (size 1.27 1.27))))
  (property "Datasheet" "" (at 76.2 68.58 0) (hide yes) (show_name no) (do_not_autoplace no) (effects (font (size 1.27 1.27))))
  (property "Description" "Power symbol creates a global label with name \"+5V\"" (at 76.2 68.58 0) (hide yes) (show_name no) (do_not_autoplace no) (effects (font (size 1.27 1.27))))
  (pin "1"))
 (symbol
  (lib_id "power:GND")
  (at 91.44 107.95 0)
  (unit 1)
  (body_style 1)
  (exclude_from_sim no)
  (in_bom yes)
  (on_board yes)
  (in_pos_files yes)
  (dnp no)
  (fields_autoplaced yes)
  (property "Reference" "#PWR03" (at 91.44 114.3 0) (hide yes) (show_name no) (do_not_autoplace no) (effects (font (size 1.27 1.27))))
  (property "Value" "GND" (at 91.44 113.03 0) (show_name no) (do_not_autoplace no) (effects (font (size 1.27 1.27))))
  (property "Footprint" "" (at 91.44 107.95 0) (hide yes) (show_name no) (do_not_autoplace no) (effects (font (size 1.27 1.27))))
  (property "Datasheet" "" (at 91.44 107.95 0) (hide yes) (show_name no) (do_not_autoplace no) (effects (font (size 1.27 1.27))))
  (property "Description" "Power symbol creates a global label with name \"GND\" , ground" (at 91.44 107.95 0) (hide yes) (show_name no) (do_not_autoplace no) (effects (font (size 1.27 1.27))))
  (pin "1"))
 (symbol
  (lib_id "power:GND")
  (at 182.88 68.58 0)
  (unit 1)
  (body_style 1)
  (exclude_from_sim no)
  (in_bom yes)
  (on_board yes)
  (in_pos_files yes)
  (dnp no)
  (fields_autoplaced yes)
  (property "Reference" "#PWR012" (at 182.88 74.93 0) (hide yes) (show_name no) (do_not_autoplace no) (effects (font (size 1.27 1.27))))
  (property "Value" "GND" (at 182.88 73.66 0) (show_name no) (do_not_autoplace no) (effects (font (size 1.27 1.27))))
  (property "Footprint" "" (at 182.88 68.58 0) (hide yes) (show_name no) (do_not_autoplace no) (effects (font (size 1.27 1.27))))
  (property "Datasheet" "" (at 182.88 68.58 0) (hide yes) (show_name no) (do_not_autoplace no) (effects (font (size 1.27 1.27))))
  (property "Description" "Power symbol creates a global label with name \"GND\" , ground" (at 182.88 68.58 0) (hide yes) (show_name no) (do_not_autoplace no) (effects (font (size 1.27 1.27))))
  (pin "1"))
 (symbol
  (lib_id "power:GND")
  (at 168.91 110.49 0)
  (unit 1)
  (body_style 1)
  (exclude_from_sim no)
  (in_bom yes)
  (on_board yes)
  (in_pos_files yes)
  (dnp no)
  (fields_autoplaced yes)
  (property "Reference" "#PWR09" (at 168.91 116.84 0) (hide yes) (show_name no) (do_not_autoplace no) (effects (font (size 1.27 1.27))))
  (property "Value" "GND" (at 168.91 115.57 0) (show_name no) (do_not_autoplace no) (effects (font (size 1.27 1.27))))
  (property "Footprint" "" (at 168.91 110.49 0) (hide yes) (show_name no) (do_not_autoplace no) (effects (font (size 1.27 1.27))))
  (property "Datasheet" "" (at 168.91 110.49 0) (hide yes) (show_name no) (do_not_autoplace no) (effects (font (size 1.27 1.27))))
  (property "Description" "Power symbol creates a global label with name \"GND\" , ground" (at 168.91 110.49 0) (hide yes) (show_name no) (do_not_autoplace no) (effects (font (size 1.27 1.27))))
  (pin "1"))
 (symbol
  (lib_id "power:GND")
  (at 54.61 107.95 0)
  (unit 1)
  (body_style 1)
  (exclude_from_sim no)
  (in_bom yes)
  (on_board yes)
  (in_pos_files yes)
  (dnp no)
  (fields_autoplaced yes)
  (property "Reference" "#PWR02" (at 54.61 114.3 0) (hide yes) (show_name no) (do_not_autoplace no) (effects (font (size 1.27 1.27))))
  (property "Value" "GND" (at 54.61 113.03 0) (show_name no) (do_not_autoplace no) (effects (font (size 1.27 1.27))))
  (property "Footprint" "" (at 54.61 107.95 0) (hide yes) (show_name no) (do_not_autoplace no) (effects (font (size 1.27 1.27))))
  (property "Datasheet" "" (at 54.61 107.95 0) (hide yes) (show_name no) (do_not_autoplace no) (effects (font (size 1.27 1.27))))
  (property "Description" "Power symbol creates a global label with name \"GND\" , ground" (at 54.61 107.95 0) (hide yes) (show_name no) (do_not_autoplace no) (effects (font (size 1.27 1.27))))
  (pin "1"))
 (symbol
  (lib_id "Device:LED")
  (at 139.7 93.98 90)
  (unit 1)
  (body_style 1)
  (exclude_from_sim no)
  (in_bom yes)
  (on_board yes)
  (in_pos_files yes)
  (dnp no)
  (fields_autoplaced yes)
  (property "Reference" "D1" (at 143.51 94.2974 90) (show_name no) (do_not_autoplace no) (effects (font (size 1.27 1.27)) (justify right)))
  (property "Value" "LED" (at 143.51 96.8374 90) (show_name no) (do_not_autoplace no) (effects (font (size 1.27 1.27)) (justify right)))
  (property "Footprint" "LED_SMD:LED_0805_2012Metric" (at 139.7 93.98 0) (hide yes) (show_name no) (do_not_autoplace no) (effects (font (size 1.27 1.27))))
  (property "Datasheet" "" (at 139.7 93.98 0) (hide yes) (show_name no) (do_not_autoplace no) (effects (font (size 1.27 1.27))))
  (property "Description" "Light emitting diode" (at 139.7 93.98 0) (hide yes) (show_name no) (do_not_autoplace no) (effects (font (size 1.27 1.27))))
  (property "Sim.Pins" "1=K 2=A" (at 139.7 93.98 0) (hide yes) (show_name no) (do_not_autoplace no) (effects (font (size 1.27 1.27))))
  (pin "1")
  (pin "2"))
 (symbol
  (lib_id "Device:R")
  (at 87.63 81.28 90)
  (unit 1)
  (body_style 1)
  (exclude_from_sim no)
  (in_bom yes)
  (on_board yes)
  (in_pos_files yes)
  (dnp no)
  (fields_autoplaced yes)
  (property "Reference" "R1" (at 87.63 74.93 90) (show_name no) (do_not_autoplace no) (effects (font (size 1.27 1.27))))
  (property "Value" "5.1k" (at 87.63 77.47 90) (show_name no) (do_not_autoplace no) (effects (font (size 1.27 1.27))))
  (property "Footprint" "Resistor_SMD:R_0805_2012Metric" (at 87.63 83.058 90) (hide yes) (show_name no) (do_not_autoplace no) (effects (font (size 1.27 1.27))))
  (property "Datasheet" "" (at 87.63 81.28 0) (hide yes) (show_name no) (do_not_autoplace no) (effects (font (size 1.27 1.27))))
  (property "Description" "Resistor" (at 87.63 81.28 0) (hide yes) (show_name no) (do_not_autoplace no) (effects (font (size 1.27 1.27))))
  (pin "1")
  (pin "2"))
 (symbol
  (lib_id "power:+3V3")
  (at 182.88 63.5 90)
  (unit 1)
  (body_style 1)
  (exclude_from_sim no)
  (in_bom yes)
  (on_board yes)
  (in_pos_files yes)
  (dnp no)
  (fields_autoplaced yes)
  (property "Reference" "#PWR011" (at 186.69 63.5 0) (hide yes) (show_name no) (do_not_autoplace no) (effects (font (size 1.27 1.27))))
  (property "Value" "+3V3" (at 179.07 63.4999 90) (show_name no) (do_not_autoplace no) (effects (font (size 1.27 1.27)) (justify left)))
  (property "Footprint" "" (at 182.88 63.5 0) (hide yes) (show_name no) (do_not_autoplace no) (effects (font (size 1.27 1.27))))
  (property "Datasheet" "" (at 182.88 63.5 0) (hide yes) (show_name no) (do_not_autoplace no) (effects (font (size 1.27 1.27))))
  (property "Description" "Power symbol creates a global label with name \"+3V3\"" (at 182.88 63.5 0) (hide yes) (show_name no) (do_not_autoplace no) (effects (font (size 1.27 1.27))))
  (pin "1"))
 (symbol
  (lib_id "power:+5V")
  (at 121.92 69.85 0)
  (unit 1)
  (body_style 1)
  (exclude_from_sim no)
  (in_bom yes)
  (on_board yes)
  (in_pos_files yes)
  (dnp no)
  (fields_autoplaced yes)
  (property "Reference" "#PWR04" (at 121.92 73.66 0) (hide yes) (show_name no) (do_not_autoplace no) (effects (font (size 1.27 1.27))))
  (property "Value" "+5V" (at 121.92 64.77 0) (show_name no) (do_not_autoplace no) (effects (font (size 1.27 1.27))))
  (property "Footprint" "" (at 121.92 69.85 0) (hide yes) (show_name no) (do_not_autoplace no) (effects (font (size 1.27 1.27))))
  (property "Datasheet" "" (at 121.92 69.85 0) (hide yes) (show_name no) (do_not_autoplace no) (effects (font (size 1.27 1.27))))
  (property "Description" "Power symbol creates a global label with name \"+5V\"" (at 121.92 69.85 0) (hide yes) (show_name no) (do_not_autoplace no) (effects (font (size 1.27 1.27))))
  (pin "1"))
 (symbol
  (lib_id "Device:C")
  (at 201.93 100.33 0)
  (unit 1)
  (body_style 1)
  (exclude_from_sim no)
  (in_bom yes)
  (on_board yes)
  (in_pos_files yes)
  (dnp no)
  (fields_autoplaced yes)
  (property "Reference" "C1" (at 205.74 99.0599 0) (show_name no) (do_not_autoplace no) (effects (font (size 1.27 1.27)) (justify left)))
  (property "Value" "1u" (at 205.74 101.5999 0) (show_name no) (do_not_autoplace no) (effects (font (size 1.27 1.27)) (justify left)))
  (property "Footprint" "Capacitor_SMD:C_0805_2012Metric" (at 202.8952 104.14 0) (hide yes) (show_name no) (do_not_autoplace no) (effects (font (size 1.27 1.27))))
  (property "Datasheet" "" (at 201.93 100.33 0) (hide yes) (show_name no) (do_not_autoplace no) (effects (font (size 1.27 1.27))))
  (property "Description" "Unpolarized capacitor" (at 201.93 100.33 0) (hide yes) (show_name no) (do_not_autoplace no) (effects (font (size 1.27 1.27))))
  (pin "1")
  (pin "2"))
 (symbol
  (lib_id "Device:R")
  (at 139.7 77.47 0)
  (unit 1)
  (body_style 1)
  (exclude_from_sim no)
  (in_bom yes)
  (on_board yes)
  (in_pos_files yes)
  (dnp no)
  (fields_autoplaced yes)
  (property "Reference" "R3" (at 142.24 76.1999 0) (show_name no) (do_not_autoplace no) (effects (font (size 1.27 1.27)) (justify left)))
  (property "Value" "1k" (at 142.24 78.7399 0) (show_name no) (do_not_autoplace no) (effects (font (size 1.27 1.27)) (justify left)))
  (property "Footprint" "Resistor_SMD:R_0805_2012Metric" (at 137.922 77.47 90) (hide yes) (show_name no) (do_not_autoplace no) (effects (font (size 1.27 1.27))))
  (property "Datasheet" "" (at 139.7 77.47 0) (hide yes) (show_name no) (do_not_autoplace no) (effects (font (size 1.27 1.27))))
  (property "Description" "Resistor" (at 139.7 77.47 0) (hide yes) (show_name no) (do_not_autoplace no) (effects (font (size 1.27 1.27))))
  (pin "2")
  (pin "1"))
 (sheet_instances
  (path ""
   (page "1")))
 (embedded_fonts no))
